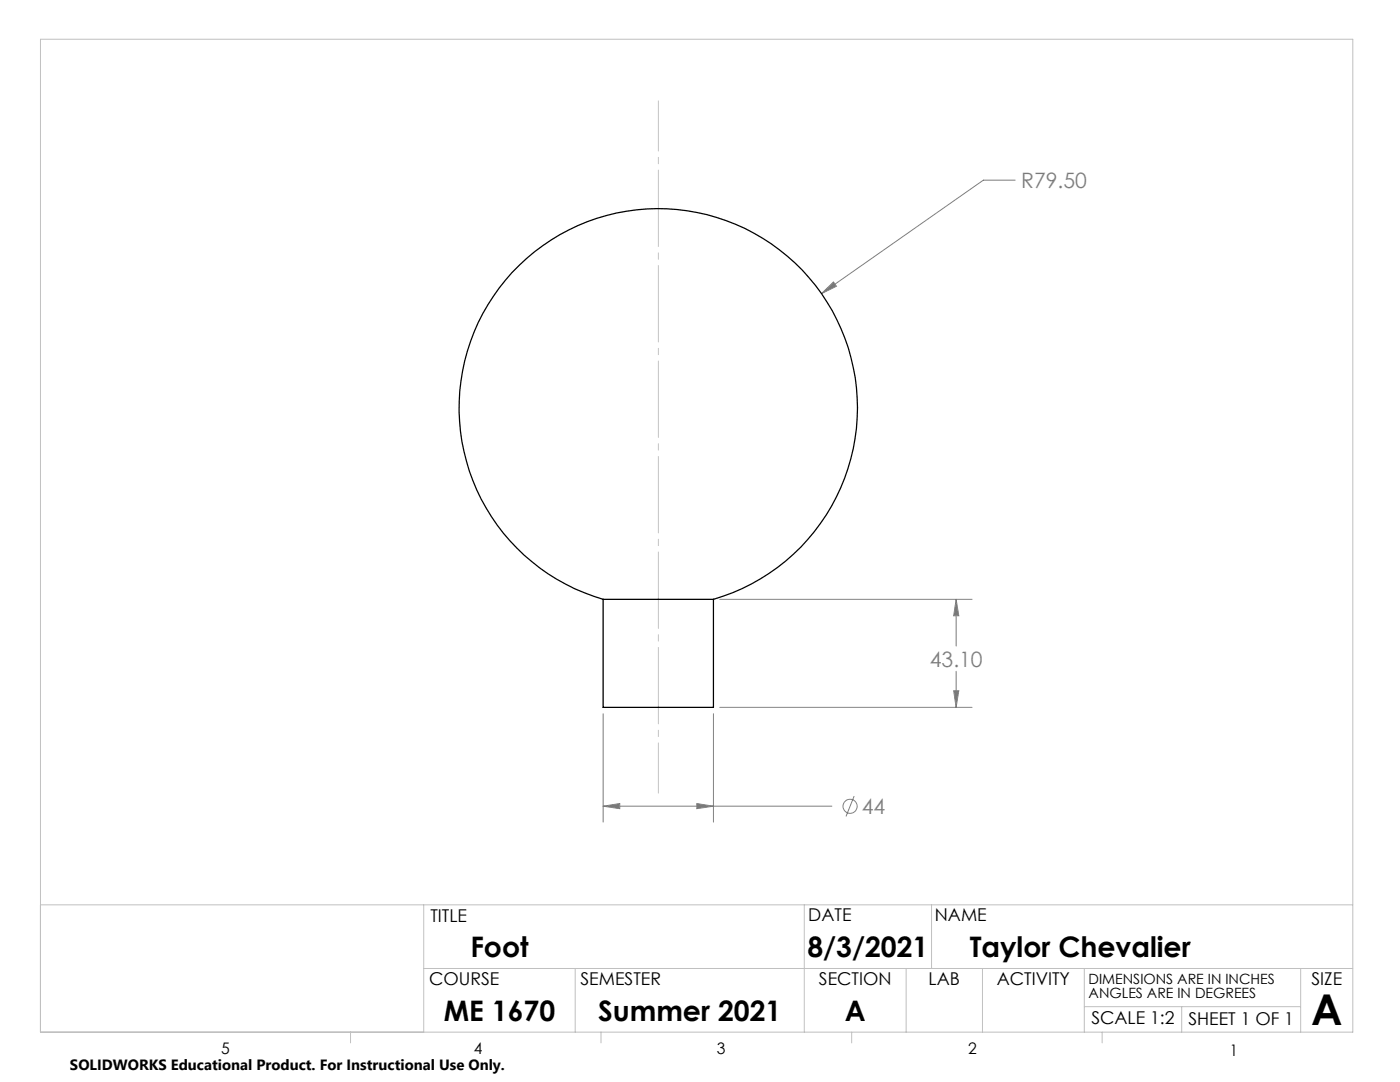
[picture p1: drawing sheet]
<svg xmlns="http://www.w3.org/2000/svg" width="279mm" height="216mm" viewBox="0 0 279 216" stroke-linecap="round" stroke-linejoin="round" font-family="sans-serif">
<g fill="none" stroke="#808080" stroke-width=".2">
<path d="M202.6 35.9h-6.3l-32.4 22.7M163.9 58.6l2.4-2.3 .6 .8zM143.7 119.6h50.3M190.8 119.6l.5 3.3h-1zM190.8 119.6v9.3M190.3 137.8h1l-.5 3.3zM190.8 133.9v7.2M120.4 142.4v21.6M142.4 142.4v21.6M143.7 141.1h50.3M170.5 158.9l-1.7 4M120.4 160.9l3.3-.6v1.1z"/>
<path d="M120.4 160.9h45.6M139.1 160.3l3.3 .6-3.3 .5z"/>
<circle cx="169.7" cy="160.9" r="1.41"/>
</g>
<path d="M131.4 20.1v138.2" fill="none" stroke="#c0c0c0" stroke-width=".2" stroke-dasharray="15.2 1.3 1.3 1.3" stroke-dashoffset="5.2"/>
<g fill="none" stroke="#c0c0c0" stroke-width=".2">
<path d="M8.1 7.8h261.9v198.2h-261.9zM8.1 180.6h261.9M84.6 180.6v25.4M84.6 193.3h185.4M114.8 193.3v12.7M160.5 180.6v25.4M180.8 193.3v12.7M185.9 180.6v12.7M196.1 193.3v12.7M216.4 193.3v12.7M259.6 193.3v12.7M70 206v2.1"/>
<path d="M119.9 206v2.1M170 206v2.1M216.4 200.9h43.2M220 206v2.1M235.8 200.9v5.1"/>
</g>
<path d="M120.4 160.9l3.3-.6v1.1zM139.1 160.3l3.3 .6-3.3 .5zM190.3 137.8h1l-.5 3.3zM190.8 119.6l.5 3.3h-1zM163.9 58.6l3-1.5-.6-.8z" fill="#808080"/>
<path d="M120.4 119.6a39.8 39.8 0 0 1-21.5-61.2 39.8 39.8 0 0 1 64.9 0 39.8 39.8 0 0 1-21.4 61.2M120.4 119.6h22M120.4 119.6v21.5h22v-21.5" fill="none" stroke="#000" stroke-width=".25"/>
<text font-size="8.5" x="261.7" y="204.6">A</text>
<g font-size="5.6">
<text x="93.9" y="191">Foot</text>
<text x="161.1" y="191">8/3/2021</text>
<text x="193.5" y="191">Taylor Chevalier</text>
<text x="88.6" y="203.8">ME 1670</text>
<text x="119.4" y="203.7">Summer 2021</text>
<text x="168.6" y="203.7">A</text>
</g>
<g font-size="4.2" fill="#808080">
<text x="203.8" y="37.5">R79.50</text>
<text x="185.6" y="133">43.10</text>
<text x="172" y="162.4">44</text>
</g>
<g font-size="3.5">
<text x="85.9" y="183.9">TITLE</text>
<text x="161.3" y="183.8">DATE</text>
<text x="186.6" y="183.8">NAME</text>
<text x="85.6" y="196.5">COURSE</text>
<text x="115.9" y="196.5">SEMESTER</text>
<text x="163.4" y="196.5">SECTION</text>
<text x="185.3" y="196.5">LAB</text>
<text x="198.9" y="196.5">ACTIVITY</text>
<text x="261.7" y="196.5">SIZE</text>
<text x="217.8" y="204.4">SCALE 1:2</text>
<text x="237.2" y="204.4">SHEET 1 OF 1</text>
</g>
<g font-size="3.2">
<text x="44.2" y="210.4">5</text>
<text x="94.6" y="210.3">4</text>
<text x="143.1" y="210.4">3</text>
<text x="193.2" y="210.3">2</text>
<text x="245.4" y="210.6">1</text>
</g>
<text font-size="3" x="14" y="213.5">SOLIDWORKS Educational Product. For Instructional Use Only.</text>
<g font-size="2.8">
<text x="217.2" y="196.4">DIMENSIONS ARE IN INCHES</text>
<text x="217.2" y="199.2">ANGLES ARE IN DEGREES</text>
</g>
</svg>
